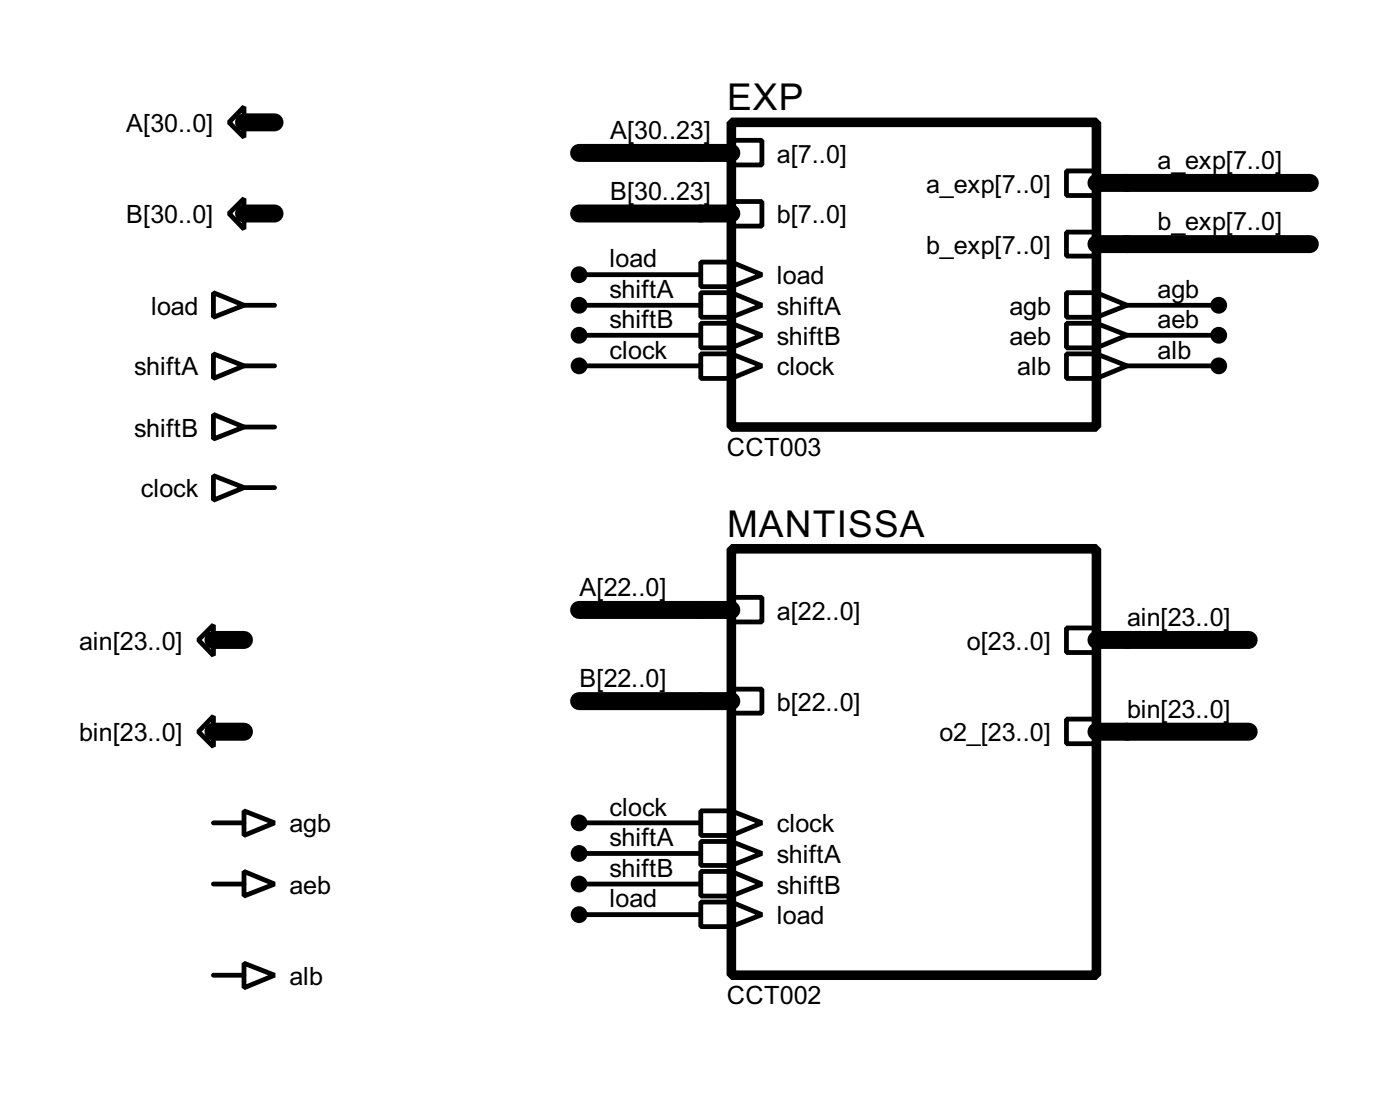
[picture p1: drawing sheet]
<svg xmlns="http://www.w3.org/2000/svg" width="117mm" height="91mm" viewBox="0 0 117 91" stroke-linecap="round" stroke-linejoin="round" font-family="sans-serif">
<path d="M20.4 17.8h2.5M20.4 10.2h2.5M48.3 17.8h12.7M48.3 12.8h12.7M91.5 15.3h17.8M91.5 20.4h17.8M17.8 53.4h2.6M48.3 58.5h12.7M48.3 50.9h12.7M91.5 53.4h12.7M17.8 61h2.6M91.5 61h12.7" fill="none" stroke="#000" stroke-width="1.5"/>
<g fill="none" stroke="#000" stroke-width=".4">
<path d="M19.1 17.8l1.3-1.2v2.5zM20.4 8.9v2.6l-1.3-1.3zM61 11.7h2.6v2.1h-2.6zM61 16.8h2.6v2.1h-2.6zM89 14.3h2.5v2h-2.5zM89 19.4h2.5v2h-2.5zM17.8 24.4l2.6 1.1-2.6 1zM17.8 29.5l2.6 1-2.6 1.1zM17.8 34.6l2.6 1-2.6 1zM17.8 39.7l2.6 1-2.6 1zM20.4 30.5h2.5M20.4 25.5h2.5"/>
<path d="M20.4 35.6h2.5M48.3 30.5h10.2M48.3 25.5h10.2M48.3 22.9h10.2M48.3 28h10.2M58.5 21.9h2.5l2.6 1-2.6 1h-2.5zM58.5 29.5h2.5l2.6 1-2.6 1.1h-2.5zM58.5 24.4h2.5l2.6 1.1-2.6 1h-2.5zM58.5 27h2.5l2.6 1-2.6 1h-2.5zM61 21.9v2M61 24.4v2.1M61 27v2"/>
<path d="M61 29.5v2.1M89 29.5h2.5l2.5 1-2.5 1.1h-2.5zM89 27h2.5l2.5 1-2.5 1h-2.5zM89 24.4h2.5l2.5 1.1-2.5 1h-2.5zM91.5 24.4v2.1M91.5 27v2M91.5 29.5v2.1M94 30.5h7.7M94 25.5h7.7M94 28h7.7M16.6 53.4l1.2-1.3v2.6zM17.8 59.7v2.6l-1.2-1.3z"/>
<path d="M20.4 40.7h2.5M61 49.8h2.6v2.1h-2.6zM61 57.5h2.6v2h-2.6zM89 52.4h2.5v2h-2.5zM89 60h2.5v2h-2.5zM17.8 68.6h2.6M17.8 73.7h2.6M20.4 67.6l2.5 1-2.5 1.1zM20.4 72.7l2.5 1-2.5 1zM48.3 68.6h10.2M48.3 71.2h10.2M48.3 76.3h10.2"/>
<path d="M48.3 73.7h10.2M58.5 67.6h2.5l2.6 1-2.6 1.1h-2.5zM58.5 70.2h2.5l2.6 1-2.6 1h-2.5zM58.5 75.2h2.5l2.6 1.1-2.6 1h-2.5zM58.5 72.7h2.5l2.6 1-2.6 1h-2.5zM61 67.6v2.1M61 70.2v2M61 72.7v2M61 75.2v2.1M17.8 81.3h2.6M20.4 80.3l2.5 1-2.5 1.1z"/>
</g>
<path d="M61 10.2h30.5v25.4h-30.5zM61 45.8h30.5v35.5h-30.5z" fill="none" stroke="#000" stroke-width=".8"/>
<g fill="#000" stroke="#000" stroke-width=".4">
<circle cx="48.3" cy="22.9" r=".5"/>
<circle cx="48.3" cy="25.5" r=".5"/>
<circle cx="48.3" cy="28" r=".5"/>
<circle cx="48.3" cy="30.5" r=".5"/>
<circle cx="101.6" cy="25.5" r=".5"/>
<circle cx="101.6" cy="28" r=".5"/>
<circle cx="101.6" cy="30.5" r=".5"/>
<circle cx="48.3" cy="76.3" r=".5"/>
<circle cx="48.3" cy="68.6" r=".5"/>
<circle cx="48.3" cy="73.7" r=".5"/>
<circle cx="48.3" cy="71.2" r=".5"/>
</g>
<g font-size="3.5">
<text x="60.7" y="9.2">EXP</text>
<text x="60.7" y="44.8">MANTISSA</text>
</g>
<g font-size="2.4">
<text x="10.5" y="11">A[30..0]</text>
<text x="50.9" y="11.6">A[30..23]</text>
<text x="50.9" y="16.7">B[30..23]</text>
<text x="64.8" y="13.6">a[7..0]</text>
<text x="77.3" y="16.1">a_exp[7..0]</text>
<text x="96.6" y="14.1">a_exp[7..0]</text>
<text x="10.5" y="18.6">B[30..0]</text>
<text x="50.9" y="22.3">load</text>
<text x="64.8" y="23.7">load</text>
<text x="64.8" y="18.6">b[7..0]</text>
<text x="77.3" y="21.2">b_exp[7..0]</text>
<text x="96.6" y="19.2">b_exp[7..0]</text>
<text x="12.6" y="26.3">load</text>
<text x="50.9" y="29.9">clock</text>
<text x="50.9" y="24.9">shiftA</text>
<text x="50.9" y="27.3">shiftB</text>
<text x="64.8" y="26.3">shiftA</text>
<text x="64.8" y="28.8">shiftB</text>
<text x="84.2" y="28.8">aeb</text>
<text x="84.2" y="26.3">agb</text>
<text x="96.6" y="24.9">agb</text>
<text x="96.6" y="27.3">aeb</text>
<text x="96.6" y="29.9">alb</text>
<text x="11.2" y="31.3">shiftA</text>
<text x="64.8" y="31.3">clock</text>
<text x="84.9" y="31.3">alb</text>
<text x="11.2" y="36.4">shiftB</text>
<text x="11.8" y="41.5">clock</text>
<text x="60.6" y="38">CCT003</text>
<text x="48.3" y="49.7">A[22..0]</text>
<text x="64.8" y="51.7">a[22..0]</text>
<text x="94" y="52.2">ain[23..0]</text>
<text x="6.6" y="54.2">ain[23..0]</text>
<text x="48.3" y="57.3">B[22..0]</text>
<text x="64.8" y="59.3">b[22..0]</text>
<text x="80.7" y="54.2">o[23..0]</text>
<text x="94" y="59.9">bin[23..0]</text>
<text x="6.6" y="61.8">bin[23..0]</text>
<text x="78.4" y="61.8">o2_[23..0]</text>
<text x="24.2" y="69.4">agb</text>
<text x="50.9" y="68">clock</text>
<text x="50.9" y="70.6">shiftA</text>
<text x="64.8" y="69.4">clock</text>
<text x="64.8" y="72">shiftA</text>
<text x="24.2" y="74.5">aeb</text>
<text x="50.9" y="75.7">load</text>
<text x="50.9" y="73.1">shiftB</text>
<text x="64.8" y="77.1">load</text>
<text x="64.8" y="74.5">shiftB</text>
<text x="24.2" y="82.1">alb</text>
<text x="60.6" y="83.7">CCT002</text>
</g>
</svg>
